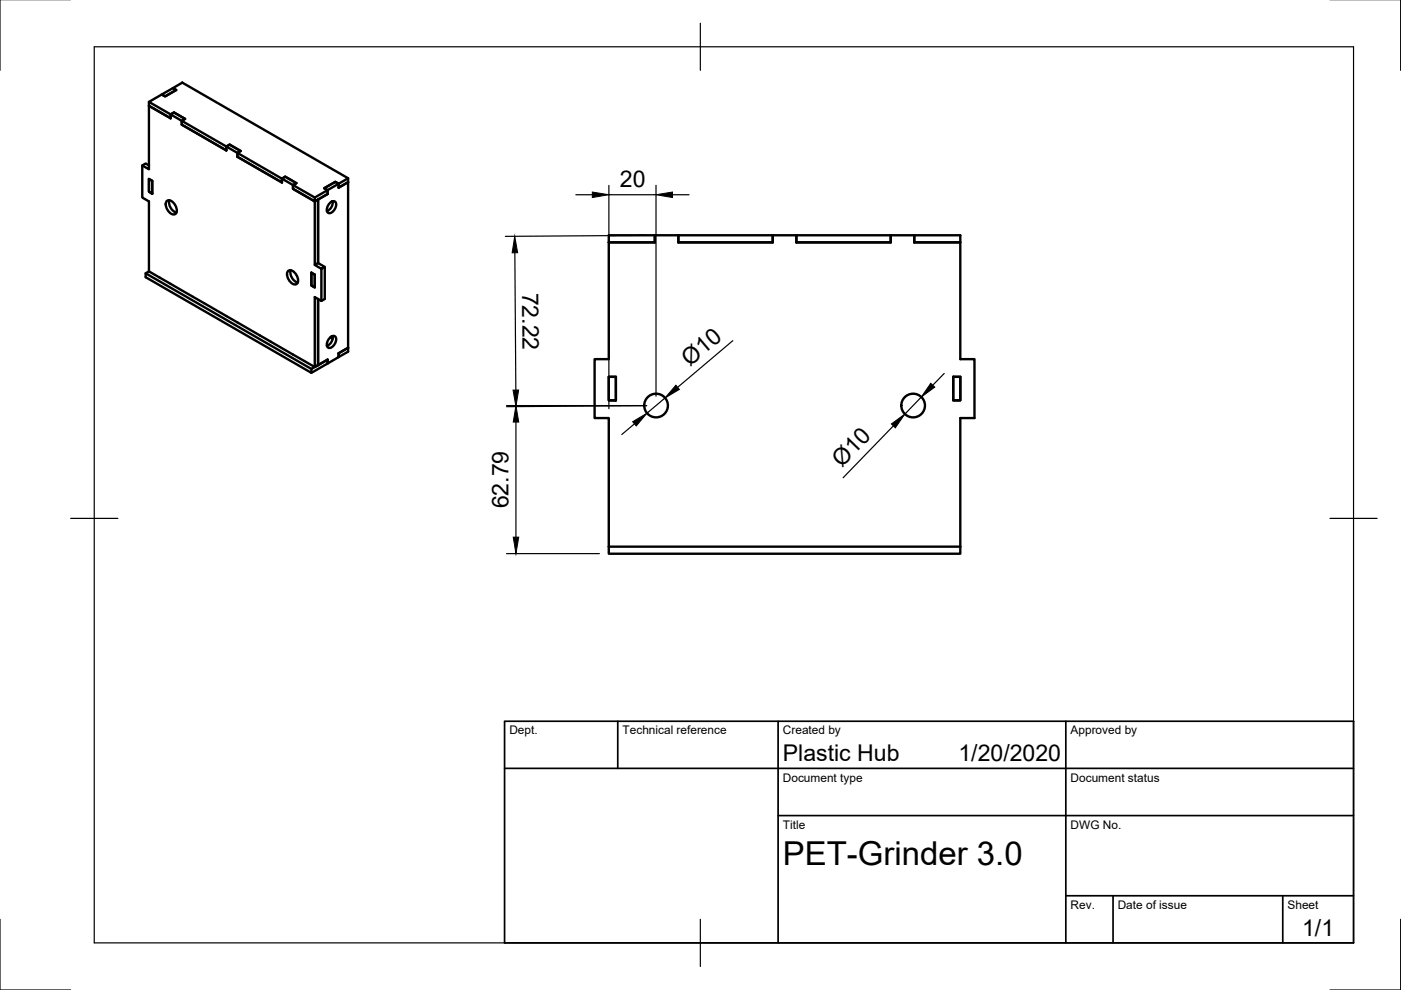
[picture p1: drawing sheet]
<svg xmlns="http://www.w3.org/2000/svg" width="297mm" height="210mm" viewBox="0 0 297 210" stroke-linecap="round" stroke-linejoin="round" font-family="sans-serif">
<!-- layer: Visible -->
<g fill="none" stroke="#000" stroke-width=".51">
<path d="M31.6 37.9l.7 .4v2.8l-.7-.4zM31.6 35.1l-.7-.4-.7 .4v6.8l1.4 .8v14.8M31.6 22.4v13.5l-1.4-.8M31.6 21.6l2.7-1.6 .7 .4 2.4-1.3-.7-.4 2-1.2 35.1 20.3-2 1.2-.7-.4-2.4 1.3 .7 .4-2.7 1.6-4.6-2.7 .7-.4-2.3-1.3-.7 .4-9.5-5.5 .7-.4-2.3-1.3-.7 .4-9.5-5.5 .7-.4-2.3-1.4-.7 .4zM31.6 22.4l4.6 2.7M31.6 21.6v.8M34.3 20l2.4-1.3 .7 .4-2.4 1.3zM36.2 25.1v-.9l.7-.4 2.3 1.4-.7 .4v.8M36.2 25.1v-.9l2.3 1.4v.8M38.5 26.4l9.5 5.5M48 31.9v-.8l.7-.4 2.3 1.3-.7 .4v.8M48 31.9v-.8l2.3 1.3v.8"/>
<path d="M50.3 33.2l9.5 5.5M59.8 38.7v-.8l.7-.4 2.3 1.3-.7 .4v.8M59.8 38.7v-.8l2.3 1.3v.8M71.8 39.8v-.8l-.7-.4-2.4 1.3 .7 .4v.8M71.8 39.8v-.8l-2.4 1.3v.8M73.8 37.8v36.8l-2 1.1v-.8M73.8 38.6l-2 1.2M30.9 57.9v.9l35.1 20.3 3.4-2v-.8M31.6 57.5l35.1 20.3 .7-.4M31.6 57.5l-.7 .4 35.1 20.3M35.4 42.6a1.43 1.43 0 0 1 1.9 1.1 1.27 1.27 0 0 1-.3 1.8 2.05 2.05 0 0 1-1.6-2.9zM35.9 42.5a2.32 2.32 0 0 0 1.5 2.6"/>
<path d="M61.1 57.5a1.43 1.43 0 0 1 1.9 1 1.27 1.27 0 0 1-.3 1.8 2.05 2.05 0 0 1-1.6-2.8zM61.6 57.3a2.32 2.32 0 0 0 1.5 2.6M62.1 40l4.6 2.7 .7-.4v13.5M62.1 40l4.6 2.7v-.8M66 57.8l.7 .4v2.8l-.7-.5zM66.7 56.2l.7-.4 1.5 .8-.8 .4zM68.1 57v6.8M68.9 56.6v6.8l-.8 .4-1.4-.8v14.8M69.4 41.1l-2.7 1.6v13.5M70 43a.73 .73 0 0 1 1.2 0 1.83 1.83 0 0 1-1.5 2.2 1.21 1.21 0 0 1 0-1.9zM70.5 42.6a2.03 2.03 0 0 1-1.2 2.2M129.1 51.4v24.8h-3v12.4h3v27.3"/>
<path d="M129.1 51.4h9.7M129.1 51.4v-1.5h9.7v1.5M143.8 49.9h-5v1.5M143.8 49.9v1.5h20v-1.5M143.8 49.9h20M163.8 49.9h5v1.5M168.8 51.4h20M168.8 51.4v-1.5h20v1.5M193.8 49.9h-5v1.5M193.8 51.4h9.8v24.8h3v12.4h-3v27.3M193.8 49.9h9.8v1.5h-9.8M193.8 49.9v1.5"/>
<path d="M66 78.2v.9M67.4 63.4v14M69.4 76.3l-3.4 1.9M69.4 76.3l-2 1.1M70 71.6a.73 .73 0 0 1 1.2 0 1.83 1.83 0 0 1-1.5 2.2 1.21 1.21 0 0 1 0-1.9zM70 71.6l.5 .3M70.5 71.2a2.03 2.03 0 0 1-1.2 2.2M71.8 74.9v.8l-2.4 1.4v-.8M73.8 73.7l-2 1.2M129.1 79.9h1.5v5h-1.5zM202.1 79.9h1.5v5h-1.5zM129.1 115.9v1.5h74.5v-1.5"/>
<path d="M129.1 115.9h74.5"/>
<circle cx="139.1" cy="86" r="2.51"/>
<circle cx="193.6" cy="86" r="2.51"/>
</g>
<!-- layer: Border -->
<path d="M0 -.1v15M297 -.1v15M20 9.9h267v190h-267zM148.5 4.9v10M15 109.9h10M282 109.9h10M0 194.9v15h15M148.5 194.9v10M297 194.9v15h-15" fill="none" stroke="#000" stroke-width=".25"/>
<!-- layer: TitleBlock -->
<path d="M107 152.9h180v47h-180zM131 152.9v10M165 152.9v47M226 152.9v47M107 162.9h180M165 172.9h122M226 189.9h61M236 189.9v10M272 189.9v10" fill="none" stroke="#000" stroke-width=".36"/>
<!-- layer: Dimensions -->
<g fill="none" stroke="#000" stroke-width=".25">
<path d="M129.1 39.3v47.3M139.1 39.3v44.7M109.2 53.6l.2 29.1M122.1 41.3h3.5M129.1 41.3h10M136.8 49.9l-29.7 .2M142.6 41.3h3.5M155.4 72.2l-11.7 9.9M200.2 79.2l-2.4 2.5M107.4 86h29.7M109.4 89.5v24.4M134.5 89.9l-2.7 2.2"/>
<path d="M137.1 86l-29.7 .2M141 84.4l-3.8 3.2M189.4 90.3l-10.6 11M195.3 84.2l-3.4 3.6M107.4 117.4h19.7"/>
</g>
<path d="M109.1 50.1l.6 3.5h-1.1zM125.6 40.7l3.5 .6-3.5 .6zM139.1 41.3l3.5-.6v1.2zM109.4 86l.6 3.5h-1.2zM108.8 82.7h1.2l-.6 3.5zM134.1 89.4l3.1-1.8-2.3 2.7zM143.3 81.7l.7 .9-3 1.8zM189 89.9l2.9-2.1-2.1 2.9zM197.3 81.3l.9 .8-2.9 2.1zM108.8 113.9h1.2l-.6 3.5z" fill="#000" stroke="#000" stroke-width=".21"/>
<text font-size="7" x="166" y="183.4">PET-Grinder 3.0</text>
<g font-size="4.9">
<text x="131.4" y="39.7">20</text>
<text x="110.7" y="62" transform="rotate(90 110.7 62)">72.22</text>
<text x="146.3" y="77.8" transform="rotate(-40 146.3 77.8)">Ø10</text>
<text x="178.5" y="99.2" transform="rotate(-46 178.5 99.2)">Ø10</text>
<text x="107.8" y="107.8" transform="rotate(-90 107.8 107.8)">62.79</text>
<text x="166" y="161.4">Plastic Hub</text>
<text x="203.2" y="161.4">1/20/2020</text>
<text x="276.1" y="198.6">1/1</text>
</g>
<g font-size="2.5">
<text x="108" y="155.7">Dept.</text>
<text x="132" y="155.7">Technical reference</text>
<text x="166" y="155.7">Created by</text>
<text x="227" y="155.7">Approved by</text>
<text x="166" y="165.7">Document type</text>
<text x="227" y="165.7">Document status</text>
<text x="166" y="175.7">Title</text>
<text x="227" y="175.7">DWG No.</text>
<text x="227" y="192.7">Rev.</text>
<text x="237" y="192.7">Date of issue</text>
<text x="273" y="192.7">Sheet</text>
</g>
</svg>
